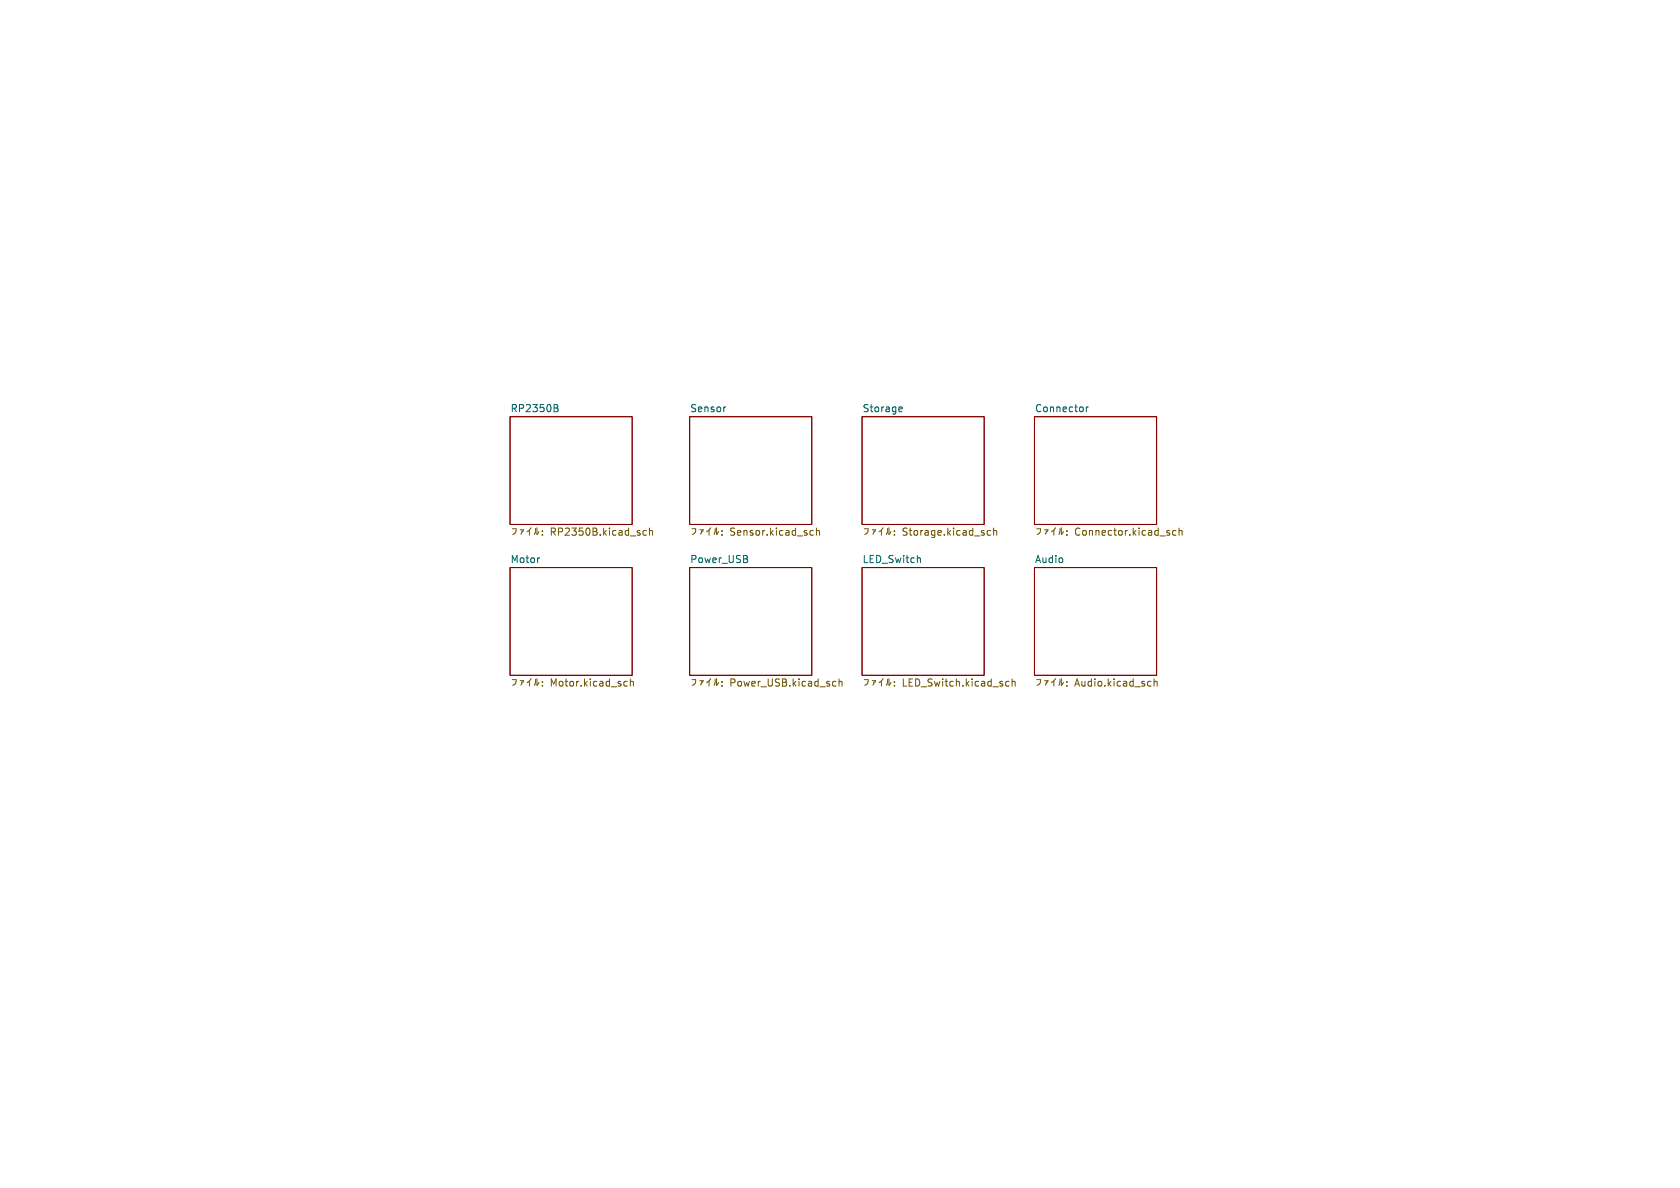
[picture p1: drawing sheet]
<svg xmlns="http://www.w3.org/2000/svg" width="297mm" height="210mm" viewBox="0 0 297 210" stroke-linecap="round" stroke-linejoin="round" font-family="sans-serif">
<path d="M90.2 73.7h21.6v19h-21.6zM121.9 73.7h21.6v19h-21.6zM152.4 73.7h21.6v19h-21.6zM182.9 73.7h21.6v19h-21.6zM90.2 100.3h21.6v19.1h-21.6zM121.9 100.3h21.6v19.1h-21.6zM152.4 100.3h21.6v19.1h-21.6zM182.9 100.3h21.6v19.1h-21.6z" fill="none" stroke="#840000" stroke-width=".18"/>
<path d="M98 71.5l.6 .1v.3l-.2 .2M98 72.1h.4M98.4 72.1l.3 .3-.1 .3-.6 .1M128.3 71.9l-.2 .1M159.1 71.9l.4 .1v.2l-.6 .2M159.5 72.7l-.4 .1M192.1 71.9v.9M192.4 71.9l-.3 .3M95.3 98.6h.1M132.1 98.9l.1 .1-.1 .4M132.1 98.3v.4M162.4 98.6l.3 .2v.7" fill="none" stroke="#006464" stroke-width=".18"/>
<g fill="none" stroke="#725600" stroke-width=".18">
<path d="M90.6 93.5h.6a.82 .82 0 0 1-.6 1M92 93.6h.6l-.2 .4M92.3 93.8l-.2 .6M93.6 93.7v.9M93.6 93.7l-.4 .3M93.9 93.3l-.3 .4M94.7 93.4l-.2 1.1M94.9 93.3v1.2l.4-.5M95.9 93.8v.2M95.9 94.5v.1M113.7 94.4l.2 .2h.4M114.3 93.8h-.4l-.2 .2"/>
<path d="M114.8 93.9l.2-.1h.3l.1 .8M114.8 93.3v1.3M122.3 93.5h.7a.82 .82 0 0 1-.6 1M123.7 93.6h.6l-.2 .4M124 93.8l-.2 .6M125.3 93.7v.9M125.3 93.7l-.4 .3M125.6 93.3l-.3 .4M126.4 93.4l-.1 1.1M126.7 93.3v1.2l.3-.5M127.6 94.5v.1M127.6 93.8v.2"/>
<path d="M143.4 93.8h.4M143.8 94.6h-.4M144.3 93.9l.2-.1h.3l.1 .8M144.3 93.3v1.3M152.8 93.5h.7a.82 .82 0 0 1-.6 1M154.2 93.6h.6l-.2 .4M154.5 93.8l-.2 .6M155.8 93.7v.9M155.8 93.7l-.4 .3M156.1 93.3l-.3 .4M156.9 93.4l-.2 1.1M157.2 93.3v1.2l.3-.5"/>
<path d="M158.1 94.5v.1M158.1 93.8v.2M174.5 94.4l.3 .2h.3M175.1 93.8h-.3l-.3 .2M175.7 93.9l.1-.1h.3l.1 .8M175.7 93.3v1.3M183.3 93.5h.6a.82 .82 0 0 1-.6 1M184.7 93.6h.6l-.2 .4M185 93.8l-.2 .6M186.3 93.7v.9M186.3 93.7l-.4 .3M186.6 93.3l-.3 .4"/>
<path d="M187.4 93.4l-.2 1.1M187.6 93.3v1.2l.4-.5M188.6 94.5v.1M188.6 93.8v.2M207.9 93.8h-.4l-.2 .2 .1 .6h.5M208.4 93.9l.2-.1h.3l.1 .8M208.4 93.3v1.3M93.9 120l-.3 .4M94.9 120v1.2l.4-.6M125.6 120l-.3 .4M126.7 120v1.2l.3-.6M156.1 120l-.3 .4"/>
<path d="M157.2 120v1.2l.3-.6M186.6 120l-.3 .4M187.6 120v1.2l.4-.6M90.6 120.1h.6a.82 .82 0 0 1-.6 1.1M92 120.3h.6l-.2 .4M92.3 120.5l-.2 .6M93.6 120.4v.9M93.6 120.4l-.4 .3M94.7 120.1l-.2 1.1M95.9 121.2v.1M95.9 120.5v.1M110.5 120.4l.4 .1"/>
<path d="M110.9 121.2l-.4 .1M111.4 120.6l.2-.2 .3 .1 .1 .8M111.4 120v1.3M122.3 120.1h.7a.82 .82 0 0 1-.6 1.1M123.7 120.3h.6l-.2 .4M124 120.5l-.2 .6M125.3 120.4v.9M125.3 120.4l-.4 .3M126.4 120.1l-.1 1.1M127.6 120.5v.1M127.6 121.2v.1M147.4 120.4l.4 .1"/>
<path d="M147.8 121.2l-.4 .1M148.3 120.6l.2-.2 .3 .1 .1 .8M148.3 120v1.3M152.8 120.1h.7a.82 .82 0 0 1-.6 1.1M154.2 120.3h.6l-.2 .4M154.5 120.5l-.2 .6M155.8 120.4v.9M155.8 120.4l-.4 .3M156.9 120.1l-.2 1.1M158.1 120.5v.1M158.1 121.2v.1M177.9 121.2h.5"/>
<path d="M177.9 120.5h.5M178.9 120.6l.2-.2 .3 .1 .1 .8M178.9 120v1.3M183.3 120.1h.6a.82 .82 0 0 1-.6 1.1M184.7 120.3h.6l-.2 .4M185 120.5l-.2 .6M186.3 120.4v.9M186.3 120.4l-.4 .3M187.4 120.1l-.2 1.1M188.6 120.5v.1M188.6 121.2v.1M203.1 120.4l.4 .1"/>
<path d="M203.5 121.2l-.4 .1M204 120.6l.2-.2 .3 .1 .1 .8M204 120v1.3"/>
</g>
<g font-size="1.8" fill="#006464">
<text x="90.2" y="72.9">RP2350B</text>
<text x="121.9" y="72.9">Sensor</text>
<text x="152.4" y="72.9">Storage</text>
<text x="182.9" y="72.9">Connector</text>
<text x="90.2" y="99.6">Motor</text>
<text x="121.9" y="99.6">Power_USB</text>
<text x="152.4" y="99.6">LED_Switch</text>
<text x="182.9" y="99.6">Audio</text>
</g>
<g font-size="1.8" fill="#725600">
<text x="97.3" y="95">RP2350B.kicad_sch</text>
<text x="129" y="95">Sensor.kicad_sch</text>
<text x="159.5" y="95">Storage.kicad_sch</text>
<text x="190" y="95">Connector.kicad_sch</text>
<text x="97.3" y="121.7">Motor.kicad_sch</text>
<text x="129" y="121.7">Power_USB.kicad_sch</text>
<text x="159.5" y="121.7">LED_Switch.kicad_sch</text>
<text x="190" y="121.7">Audio.kicad_sch</text>
</g>
</svg>
